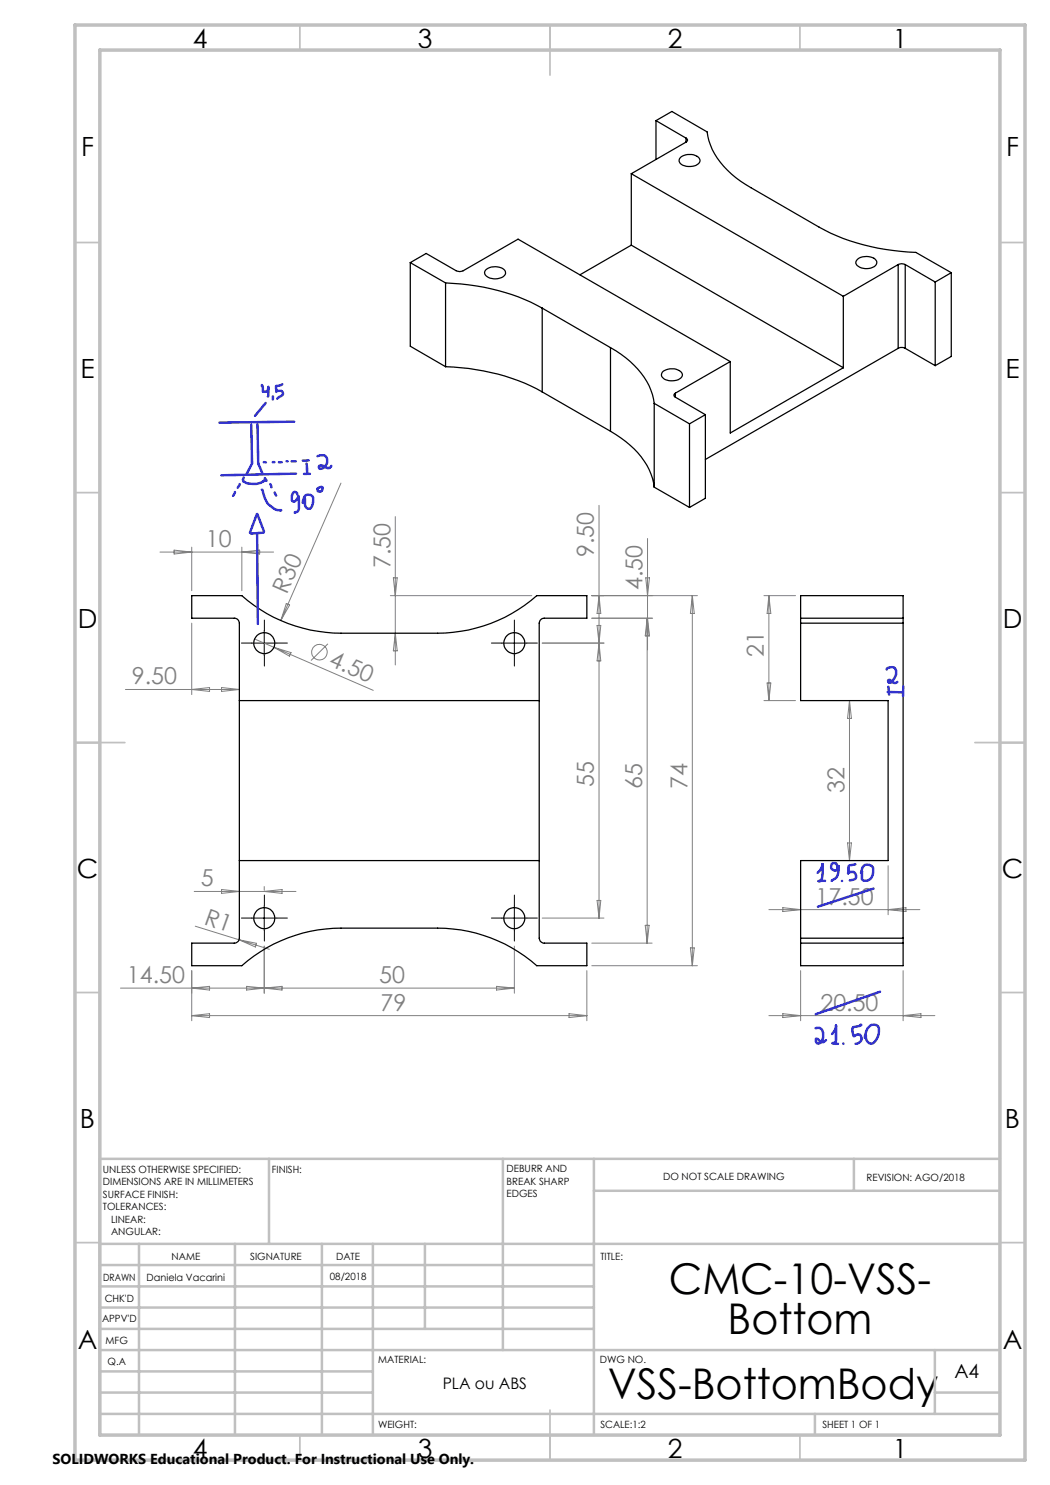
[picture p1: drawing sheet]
<svg xmlns="http://www.w3.org/2000/svg" width="210mm" height="297mm" viewBox="0 0 210 297" stroke-linecap="round" stroke-linejoin="round" font-family="sans-serif">
<g fill="none" stroke="#808080" stroke-width=".2">
<path d="M68.2 96.6l-12 27.5M32 110.4h22.7M34.8 110l3.5 .4-3.5 .4zM38.3 109.4v8.7M48.4 109.4v8.7M48.4 110.4l3.5-.4v.8zM78.1 119.1h28.3M78.7 115.6h.7l-.3 3.5zM79.1 103.3v29.7M118.4 119.1h21.1M119.8 101.1v82.5M119.8 119.1l.4 3.6h-.8z"/>
<path d="M129.2 115.6h.7l-.4 3.5zM129.5 107.7v22.3M138.5 119.1l.4 3.6h-.8zM138.5 119.1v74M152.8 119.1h6.3M153.8 119.1l.4 3.6h-.8zM153.8 119.1v21M25.1 137.9h22.8M38.3 124.6v14.3M38.3 137.9l3.6-.4v.8zM44.3 137.5l3.6 .4-3.6 .4zM50.9 127.8l23.7 10.3"/>
<path d="M54.8 129.5l3.4 1-.3 .7zM57.3 120.7l.6 .3-1.7 3.1zM65.6 128.8l-3.4 3.3M79.1 126.6l.3 3.6h-.7zM108.4 128.6h12.4M118.4 123.6h12.1M119.4 125.1h.8l-.4 3.5zM119.8 128.6l.4 3.6h-.8zM129.4 123.6l-.4 3.6h.9l-.4-3.6-.3 3.6M129.4 123.6v65M129.4 123.6l.4 3.6M153.4 136.6h.8l-.4 3.5z"/>
<path d="M152.8 140.1h6.3M169.9 140.1v32M169.9 140.1l.4 3.6h-.8zM38.8 178.3h20.4M44.3 177.9l3.6 .4-3.6 .4zM52.8 177.3v.7M52.8 178.3l3.6-.4v.8zM169.5 168.6h.8l-.4 3.5zM177.6 173.1v9.8M24.1 197.6h78.8M38.3 194.1v10M38.3 197.6l3.6-.3v.7z"/>
<path d="M39.1 185.2l8.7 2.8M47.8 188l6.1 1.9M47.8 188l3.5 .7-.2 .7zM49.3 197.3l3.5 .3-3.5 .4zM52.8 189.2v9.4M52.8 197.6l3.6-.3v.7zM99.3 197.3l3.6 .3-3.6 .4zM102.9 189.2v9.4M108.4 183.6h12.4M117.4 194.1v10M118.4 188.6h12M118.4 193.1h21.1"/>
<path d="M119.4 180.1h.8l-.4 3.5zM129 185.1h.8l-.4 3.5zM138.1 189.6h.8l-.4 3.5zM153.8 181.9h30.2M156.6 181.5l3.5 .4-3.5 .4zM160.1 194.1v10M177.6 181.9l3.6-.4v.8zM180.6 194.1v10M38.3 203.1l3.6-.4v.8zM38.3 203.1h79.1M113.8 202.7l3.6 .4-3.6 .4zM153.8 203.1h33.2"/>
<path d="M156.6 202.7l3.5 .4-3.5 .4zM180.6 203.1l3.6-.4v.8z"/>
<circle cx="63.9" cy="130.4" r="1.54"/>
</g>
<g fill="none" stroke="#000" stroke-width=".2" stroke-dasharray="15.2 1.3 1.3 1.3">
<path d="M50.4 128.6h-2.1M52.9 126.1v-2.1M52.9 131.1v2.1M55.4 128.6h2.1M100.4 128.6h-2.1M102.9 126.1v-2.1M102.9 131.1v2.1M105.4 128.6h2.1M50.4 183.6h-2.1M52.9 181.1v-2.1M52.9 186.1v2.1M55.4 183.6h2.1"/>
<path d="M100.4 183.6h-2.1M102.9 181.1v-2.1M102.9 186.1v2.1M105.4 183.6h2.1"/>
</g>
<path d="M50.3 128.6h5.1M52.8 126.1v5M100.4 128.6h5M102.9 126.1v5M50.3 183.6h5.1M52.8 181.1v5M100.4 183.6h5M102.9 181.1v5" fill="none" stroke="#000" stroke-width=".2"/>
<g fill="none" stroke="#c0c0c0" stroke-width=".35">
<path d="M60 5v5M110 5v10M160 5v5M15 48.5h5M200 48.5h5M15 98.5h5M200 98.5h5M15 148.5h10M195 148.5h10M15 198.5h5M200 198.5h5M15 248.5h5"/>
<path d="M200 248.5h5M60 287v5M110 282v10M160 287v5"/>
</g>
<g fill="none" stroke="#c0c0c0" stroke-width=".5">
<path d="M53.8 231.8v17M100.6 231.8v38.2M118.8 231.8v55.2M118.8 238.2h81.2M170.8 231.8v6.4M200 231.8h-180v55.2M20 248.8h180M20 257.3h98.8M20 253h98.8M27.8 248.8v38.2M47 248.8v38.2M64.4 248.8v38.2"/>
<path d="M74.6 248.8v38.2M85 248.8v17M20 265.8h98.8M20 261.5h98.8M20 278.5h54.6M20 274.3h54.6M20 270h180M187 278.5h13M187 270v12.8M20 282.8h180M163 282.8v4.2"/>
</g>
<path d="M15 5h190v287h-190zM20 10h180v277h-180z" fill="none" stroke="#c0c0c0" stroke-width=".7"/>
<g fill="none" stroke="#000" stroke-width=".25">
<path d="M126.3 34.7l42.4 24.6M126.3 34.7v14.3M131.2 24.1l3.2-1.8 7 4.1a14.5 14.5 0 0 0 6.7 9.8l15.7 9.2a42.9 42.9 0 0 0 19.4 5.1l7.1 4M131.2 24.1l6 3.5M131.2 24.1v7.8M136.2 31.4a2.73 2.73 0 0 1 3.7 .5 1.31 1.31 0 0 1-1.4 1.4 2.41 2.41 0 0 1-2.7-1.1l.1-.4zM137.2 27.6l.3 .4-.3 .4M137.2 28.4l-10.9 6.3M137.2 27.6v.8M82.1 52.5l3.1-1.8 6 3.4a1.5 1.5 0 0 0 1.4 0l11-6.3 42.4 24.5M82.1 52.5l7 4.1M82.1 52.5v16.7l7 4.1"/>
<path d="M89.1 56.6a42.8 42.8 0 0 1 19.3 5M89.1 56.6v16.7M97.1 54a2.83 2.83 0 0 1 4 .3 1.36 1.36 0 0 1-1.5 1.4 2.33 2.33 0 0 1-2.7-1zM126.3 49l42.4 24.5M126.3 49l-10.3 6M168.7 59.3v14.2M171.6 51.8a2.83 2.83 0 0 1 3.7 .4 1.37 1.37 0 0 1-1.5 1.5 2.41 2.41 0 0 1-2.6-1v-.5zM179.6 52.9a1.5 1.5 0 0 1 1.4 0M179.6 52.9l-10.9 6.4M179.6 52.9v16.8M181 52.9l6 3.5M181 52.9v16.8"/>
<path d="M187 56.4v16.7M190.3 54.5l-3.3 1.9M190.3 54.5v16.8l-3.3 1.8M89.1 73.3a41.7 41.7 0 0 1 19.3 5.1M108.4 61.6l13.7 7.9M108.4 61.6v16.8M108.4 78.4l13.7 7.8M122.1 69.5a16.9 16.9 0 0 1 8.4 9.4l.3 1.8M122.1 69.5v16.7M132.5 74.4a2.72 2.72 0 0 1 3.9 .3 1.32 1.32 0 0 1-1.5 1.4 2.39 2.39 0 0 1-2.6-1zM135.1 78.6l-.3 .3v.3l.3 .2M135.1 79.4l6 3.5"/>
<path d="M135.1 78.6v.8M146 72.3l-10.9 6.3M146 72.3v14.3l22.7-13.1M179.6 69.7l.5-.2 .9 .2M179.6 69.7l-38.5 22.2M181 69.7l6 3.4M122.1 86.2a16.9 16.9 0 0 1 8.4 9.4l.3 1.8M130.8 80.7l7.1 4.1M130.8 97.4l7.1 4.1M130.8 80.7v16.7M137.9 84.8v16.7M141.1 82.9v16.8l-3.2 1.8"/>
<path d="M141.1 82.9l-3.2 1.9M38.3 119.1h10.1a30 30 0 0 0 19.8 7.5h19.3a30 30 0 0 0 19.9-7.5h10v4.5h-8.7a1 1 0 0 0-.9 1v63a1.03 1.03 0 0 0 1.1 1h8.5v4.5h-10a30 30 0 0 0-19.9-7.5h-19.3a30 30 0 0 0-19.8 7.5h-10.1v-4.5h8.5a1.02 1.02 0 0 0 1.1-1v-63a1.02 1.02 0 0 0-1.1-1h-8.5zM160.1 119.1h20.5v74h-20.5v-21h17.5v-32h-17.5zM160.1 123.6h20.5M160.1 124.6h20.5M47.9 140.1h59.9M47.9 172.1h59.9M160.1 188.6h20.5M160.1 187.6h20.5"/>
<circle cx="52.9" cy="128.6" r="2.1"/>
<circle cx="102.9" cy="128.6" r="2.1"/>
<circle cx="52.9" cy="183.6" r="2.1"/>
<circle cx="102.9" cy="183.6" r="2.1"/>
</g>
<g fill="none" stroke="#33c" stroke-width=".5">
<path d="M52.4 77.2v-.2l.2 1.3 .8-.1 .3-.8-.1 1.9M54.6 79.3v.6M56.5 76.8l-.5 .3-.8 .1 .1 1.2a.86 .86 0 0 1 1.3 .2 1.29 1.29 0 0 1-1 .9l-.2 .2M47 98.4l-.4 .8M48 96.8l-.5 .7M48.7 95.5l-.1 .5M50.3 84.9l.1 7.7M50.4 92.7l-1.1 2.1M51.5 84.8l.2 8.1M51.6 92.7l.8 1.8M52.4 97.9l.3 .8a4 4 0 0 0 3 3.3h.5l-.1 .1M52.7 96.2l.3-.1-.8 .4-1 .3-1.8-.1-.8-.4"/>
<path d="M52.8 92.4l.4 .1M53 95.6l.3 .6M53.1 80.6l-2.1 2.6M54 96.8l.3 .7M54.6 92.4h.3M54.9 98.5l.3 .6M55.8 92.4h.5M57.3 92.3h.2M58.8 84.3l-14.9 .2M59.1 92.3h-.8M59.2 94.7l-14.9 .4M59.5 98.9a.53 .53 0 0 0-.6-.5 .53 .53 0 0 0-.5 .6v.9a.48 .48 0 0 0 .4 .5 .48 .48 0 0 0 .5-.5l.4-.7 .1 2.3a.83 .83 0 0 1-.8 1v.1"/>
<path d="M60.8 94.8h1.2M61 99.7v1.2a.76 .76 0 0 0 .8 .9 .76 .76 0 0 0 .7-.9 1.42 1.42 0 0 0-.5-1.9l-.2-.1a1.09 1.09 0 0 0-1.2 1.3l-.1 .3M61.3 92.7l.2 2M61.7 92.1h-1.1M63.5 97.8l.7-.4a.45 .45 0 0 1 .3 .4 .45 .45 0 0 1-.3 .5h-.5l-.2-.1v-.3M63.5 91.2l.6-.1a1.19 1.19 0 0 1 1.3 .6 1.19 1.19 0 0 1-.3 1.4l-.6 .6a.41 .41 0 0 1-.6 .1 .41 .41 0 0 1 0-.6 1.38 1.38 0 0 1 1.4 .3l.2 .1a.71 .71 0 0 0 .8-.4M51.4 102.8l-1.4 3.7M51.4 106.8l.2 18M51.5 102.8l1.3 3.5M52.7 106.5l-2.5 .2M177.4 133.9h-.1a1.13 1.13 0 0 1 1.8 0 2.54 2.54 0 0 1-1.1 2.6h-.3l-.1-.4a.66 .66 0 0 1 .9 .3 .68 .68 0 0 0 1 0M177.6 138.4l2.8 .1"/>
<path d="M177.7 137.3l.1 1.6M180.7 137.3l-.1 1.9M163.5 174.6a2.8 2.8 0 0 0 1-1.8l-.1 2.7-.4 .7h-.3h1.3M167.5 173.4l-.3-.7h-.7a.78 .78 0 0 0-.2 1 .78 .78 0 0 0 1.1 .3l.3-.8v.7a2.04 2.04 0 0 1-1.3 2.2l-.1 .1M168.4 176.2h.1M171.1 172.9l-1.3 .2-.2 1.6a.86 .86 0 0 1 1.4-.1 .86 .86 0 0 1-.3 1.3l-.7 .2M172.4 174.2v1.6l.3 .3h.7a1.72 1.72 0 0 0 1.2-1.7v-.7a1.24 1.24 0 0 0-1.4-.7 1.24 1.24 0 0 0-.9 1.3l-.1 .3M174.7 177.7l-11.1 3.6M176 198.3l-12.9 4.5M163.1 205.6a1.13 1.13 0 0 1 1.2 .2 1.13 1.13 0 0 1 .3 1.2 1.35 1.35 0 0 1-1.2 1.7l-.2-.5v-.4a.53 .53 0 0 1 .8 .4 .82 .82 0 0 0 1.2-.2M166.4 206.8l.7-1.1 .1-.6v2.9a.73 .73 0 0 1-.7 .6l1.1 .2M168.7 208.7v.1"/>
<path d="M172.1 204.9l.1 .1-.2 .1-1 .3a.42 .42 0 0 0-.5 .4v.8l.2 .6h.2a.85 .85 0 0 1 1.4 .1 .85 .85 0 0 1-.6 1.3l-.6 .1M173.2 207a1.57 1.57 0 0 0 .6 1.6 1.05 1.05 0 0 0 1.5-.7 2.78 2.78 0 0 0 .2-2.7 1.44 1.44 0 0 0-2.2 .9l-.4 1.4"/>
</g>
<g font-size="8.5">
<text x="133.8" y="258.8">CMC-10-VSS-</text>
<text x="145.5" y="266.9">Bottom</text>
<text x="121.5" y="279.7">VSS-BottomBody</text>
</g>
<g font-size="5.3">
<text x="38.5" y="9.5">4</text>
<text x="83.5" y="9.5">3</text>
<text x="133.6" y="9.5">2</text>
<text x="178.6" y="9.5">1</text>
<text x="16.2" y="31.3">F</text>
<text x="201.2" y="31.3">F</text>
<text x="16.1" y="75.5">E</text>
<text x="201.1" y="75.5">E</text>
<text x="15.5" y="125.5">D</text>
<text x="200.5" y="125.5">D</text>
<text x="15.4" y="175.5">C</text>
<text x="200.4" y="175.5">C</text>
<text x="16" y="225.5">B</text>
<text x="201" y="225.5">B</text>
<text x="15.5" y="269.8">A</text>
<text x="200.5" y="269.8">A</text>
<text x="38.5" y="291.5">4</text>
<text x="83.5" y="291.5">3</text>
<text x="133.6" y="291.5">2</text>
<text x="178.6" y="291.5">1</text>
</g>
<g font-size="4.7" fill="#808080">
<text x="41.2" y="109.4">10</text>
<text x="78.1" y="113.6" transform="rotate(-90 78.1 113.6)">7.50</text>
<text x="118.8" y="111.4" transform="rotate(-90 118.8 111.4)">9.50</text>
<text x="57.4" y="118.9" transform="rotate(-66 57.4 118.9)">R30</text>
<text x="128.5" y="118" transform="rotate(-90 128.5 118)">4.50</text>
<text x="152.8" y="131.4" transform="rotate(-90 152.8 131.4)">21</text>
<text x="26.4" y="136.9">9.50</text>
<text x="65.6" y="133" transform="rotate(23 65.6 133)">4.50</text>
<text x="118.8" y="157.3" transform="rotate(-90 118.8 157.3)">55</text>
<text x="128.4" y="157.8" transform="rotate(-90 128.4 157.8)">65</text>
<text x="137.5" y="157.8" transform="rotate(-90 137.5 157.8)">74</text>
<text x="168.9" y="158.6" transform="rotate(-90 168.9 158.6)">32</text>
<text x="40.2" y="177.3">5</text>
<text x="40.6" y="184.7" transform="rotate(20 40.6 184.7)">R1</text>
<text x="163.1" y="180.9">17.50</text>
<text x="25.4" y="196.6">14.50</text>
<text x="75.8" y="196.6">50</text>
<text x="76.1" y="202.1">79</text>
<text x="164.1" y="202.1">20.50</text>
</g>
<text font-size="3.9" x="190.9" y="275.5">A4</text>
<text font-size="3.2" x="88.5" y="277.9">PLA ou ABS</text>
<text font-size="2.9" x="10.5" y="292.7">SOLIDWORKS Educational Product. For Instructional Use Only.</text>
<g font-size="2">
<text x="20.6" y="234.6">UNLESS OTHERWISE SPECIFIED:</text>
<text x="20.6" y="237.1">DIMENSIONS ARE IN MILLIMETERS</text>
<text x="20.6" y="239.6">SURFACE FINISH:</text>
<text x="54.4" y="234.6">FINISH:</text>
<text x="101.3" y="234.5">DEBURR AND</text>
<text x="101.3" y="237">BREAK SHARP</text>
<text x="101.3" y="239.5">EDGES</text>
<text x="132.6" y="236">DO NOT SCALE DRAWING</text>
<text x="173.3" y="236.2">REVISION: AGO/2018</text>
<text x="20.6" y="242.1">TOLERANCES:</text>
<text x="22.2" y="244.6">LINEAR:</text>
<text x="22.2" y="247.1">ANGULAR:</text>
<text x="34.3" y="252">NAME</text>
<text x="50" y="251.9">SIGNATURE</text>
<text x="67.2" y="251.9">DATE</text>
<text x="120.1" y="251.9">TITLE:</text>
<text x="20.6" y="256.1">DRAWN</text>
<text x="29.3" y="256.1">Daniela Vacarini</text>
<text x="66" y="255.9">08/2018</text>
<text x="20.9" y="260.3">CHK'D</text>
<text x="20.4" y="264.4">APPV'D</text>
<text x="21.1" y="268.8">MFG</text>
<text x="21.5" y="273">Q.A</text>
<text x="75.6" y="272.5">MATERIAL:</text>
<text x="120" y="272.5">DWG NO.</text>
<text x="75.6" y="285.5">WEIGHT:</text>
<text x="120.1" y="285.6">SCALE:1:2</text>
<text x="164.5" y="285.6">SHEET 1 OF 1</text>
</g>
</svg>
